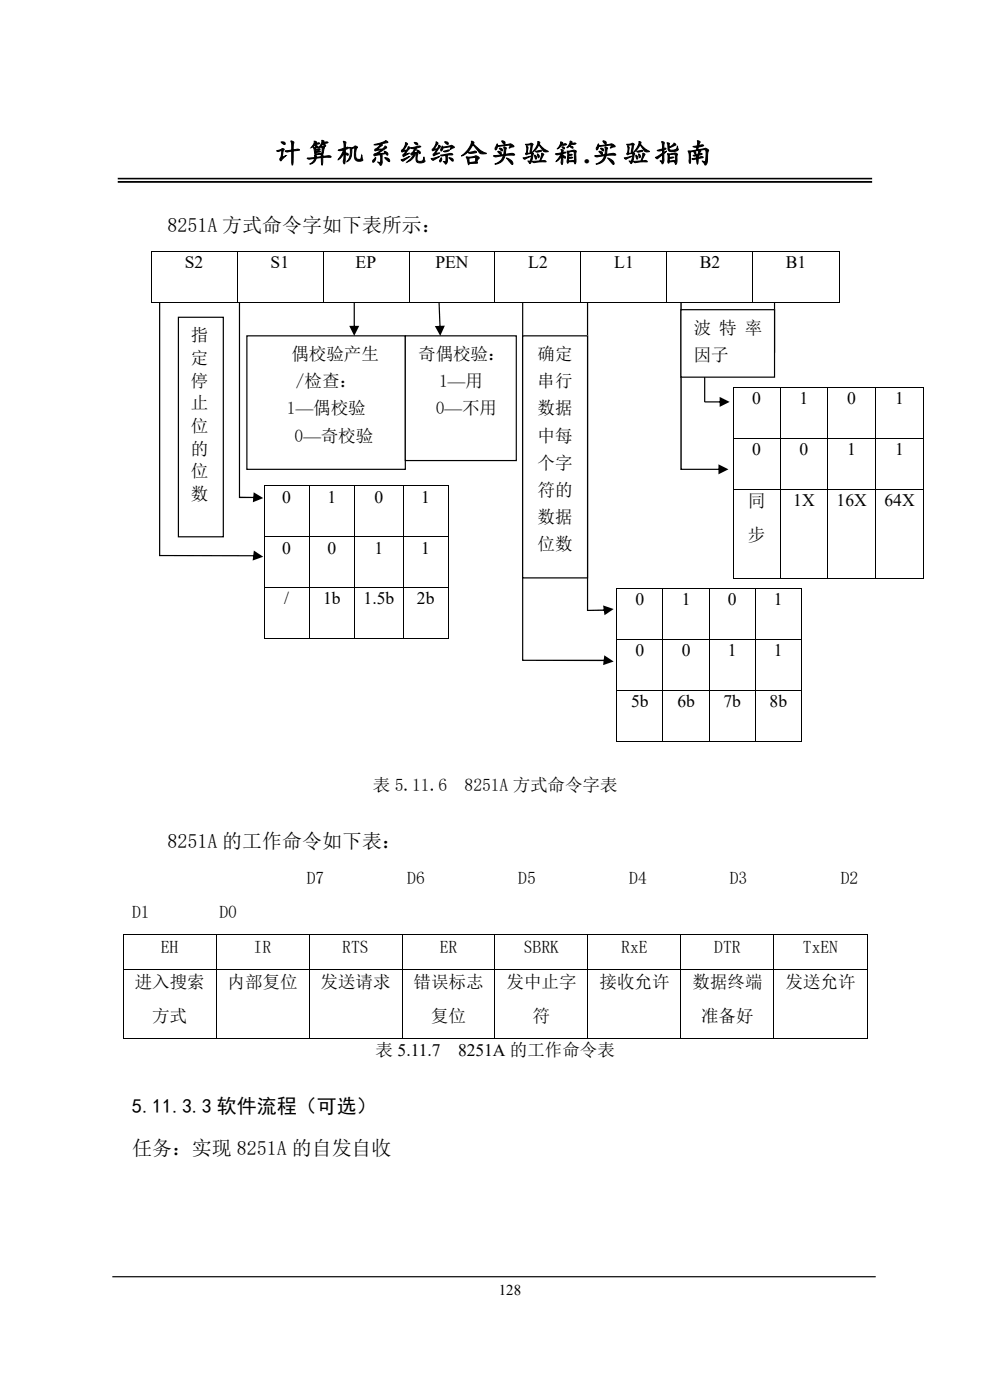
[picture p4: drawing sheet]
<svg xmlns="http://www.w3.org/2000/svg" width="210mm" height="297mm" viewBox="0 0 210 297" stroke-linecap="round" stroke-linejoin="round" font-family="sans-serif">
<g fill="#000">
<path d="M32 53.3h.1v.1h-.1zM50.2 53.3h.2v.1h-.2zM68.5 53.3h.1v.1h-.1zM86.7 53.3h.2v.1h-.2zM104.9 53.3h.2v.1h-.2zM123.1 53.3h.2v.1h-.2zM141.4 53.3h.2v.1h-.2zM159.6 53.3h.2v.1h-.2zM177.9 53.3h.2v.1h-.2zM32 64.1h.1v.1h-.1zM50.2 64.1h.2v.1h-.2zM68.5 64.1h.1v.1h-.1z"/>
<path d="M86.7 64.1h.2v.1h-.2zM104.9 64.1h.2v.1h-.2zM123.1 64.1h.2v.1h-.2zM141.4 64.1h.2v.1h-.2zM159.6 64.1h.2v.1h-.2zM177.9 64.1h.2v.1h-.2zM155.4 82.1h.2v.2h-.2zM155.4 92.9h.2v.2h-.2zM165.4 82.1h.2v.2h-.2zM165.4 92.9h.2v.2h-.2zM175.5 82.1h.1v.2h-.1zM175.5 92.9h.1v.2h-.1z"/>
<path d="M185.7 82.1h.1v.2h-.1zM185.7 92.9h.1v.2h-.1zM195.9 82.1h.1v.2h-.1zM195.9 92.9h.1v.2h-.1zM55.9 103h.2v.2h-.2zM55.9 113.8h.2v.2h-.2zM65.5 103h.2v.2h-.2zM65.5 113.8h.2v.2h-.2zM75.1 103h.2v.2h-.2zM75.1 113.8h.2v.2h-.2zM85.5 103h.1v.2h-.1zM85.5 113.8h.1v.2h-.1z"/>
<path d="M95.1 103h.1v.2h-.1zM95.1 113.8h.1v.2h-.1zM155.4 103.7h.2v.2h-.2zM165.4 103.7h.2v.2h-.2zM175.5 103.7h.1v.2h-.1zM185.7 103.7h.1v.2h-.1zM195.9 103.7h.1v.2h-.1zM55.9 124.6h.2v.2h-.2zM55.9 135.4h.2v.2h-.2zM65.5 124.6h.2v.2h-.2zM65.5 135.4h.2v.2h-.2zM75.1 124.6h.2v.2h-.2z"/>
<path d="M75.1 135.4h.2v.2h-.2zM85.5 124.6h.1v.2h-.1zM85.5 135.4h.1v.2h-.1zM95.1 124.6h.1v.2h-.1zM95.1 135.4h.1v.2h-.1zM130.8 124.7h.1v.2h-.1zM130.8 135.5h.1v.2h-.1zM140.5 124.7h.2v.2h-.2zM140.5 135.5h.2v.2h-.2zM150.4 124.7h.1v.2h-.1zM150.4 135.5h.1v.2h-.1zM155.4 122.6h.2v.1h-.2z"/>
<path d="M160.1 124.7h.2v.2h-.2zM160.1 135.5h.2v.2h-.2zM165.4 122.6h.2v.1h-.2zM169.9 124.7h.2v.2h-.2zM169.9 135.5h.2v.2h-.2zM175.5 122.6h.1v.1h-.1zM185.7 122.6h.1v.1h-.1zM195.9 122.6h.1v.1h-.1zM130.8 146.3h.1v.2h-.1zM130.8 157.1h.1v.2h-.1zM140.5 146.3h.2v.2h-.2zM140.5 157.1h.2v.2h-.2z"/>
<path d="M150.4 146.3h.1v.2h-.1zM150.4 157.1h.1v.2h-.1zM160.1 146.3h.2v.2h-.2zM160.1 157.1h.2v.2h-.2zM169.9 146.3h.2v.2h-.2zM169.9 157.1h.2v.2h-.2zM26 198.2h.2v.2h-.2zM45.8 198.2h.1v.2h-.1zM65.5 198.2h.2v.2h-.2zM85.2 198.2h.2v.2h-.2zM104.9 198.2h.2v.2h-.2zM124.6 198.2h.2v.2h-.2z"/>
<path d="M144.4 198.2h.1v.2h-.1zM164.1 198.2h.2v.2h-.2zM183.9 198.2h.1v.2h-.1zM26 205.6h.2v.2h-.2zM45.8 205.6h.1v.2h-.1zM65.5 205.6h.2v.2h-.2zM85.2 205.6h.2v.2h-.2zM104.9 205.6h.2v.2h-.2zM124.6 205.6h.2v.2h-.2zM144.4 205.6h.1v.2h-.1zM164.1 205.6h.2v.2h-.2zM183.9 205.6h.1v.2h-.1z"/>
<path d="M26 220.2h.2v.2h-.2zM45.8 220.2h.1v.2h-.1zM65.5 220.2h.2v.2h-.2zM85.2 220.2h.2v.2h-.2zM104.9 220.2h.2v.2h-.2zM124.6 220.2h.2v.2h-.2zM144.4 220.2h.1v.2h-.1zM164.1 220.2h.2v.2h-.2zM183.9 220.2h.1v.2h-.1z"/>
<path d="M25 37.7h160v.4h-160zM25 38.4h160v.4h-160z"/>
<path d="M33.7 64.1h.3v53.8l-.1-.2 20.2 .1v.2h-20.4zM53.8 116.8l2 1.3-2.2 .8z"/>
<path d="M50.7 64.1h.2v41.4l-.1-.1h3.3v.3h-3.4zM53.8 104.4l2 1.3-2.2 .9z"/>
<path d="M75 64.1h.3v5.4h-.3zM74.1 69.1h2.1l-1.1 2.1z"/>
<path d="M93 64.1h.3l.2 5.4h-.3zM92.2 69.2l2.2-.1-1 2.1z"/>
<path d="M110.7 64.1h.3v76l-.1-.1h17.5v.3l-17.7-.1zM128.2 139l2 1.3-2.3 .8z"/>
<path d="M124.5 64.1h.3v65.4l-.2-.1 3.8-.1v.3h-3.9zM127.9 128.4l2.3 .8-2 1.3z"/>
<path d="M144.3 64.1h.3v35.5l-.2-.2h8.3v.3h-8.4zM152.4 98.5l2.1 1.1-2.1 1z"/>
<path d="M149.5 85.1h3.5v.3h-3.5zM152.7 84.2l2.1 1.1-2.1 1z"/>
</g>
<path d="M164.3 64.1v10.6h-14.8v10.6M23.8 270.8h162" fill="none" stroke="#000" stroke-width=".25"/>
<g fill="none" stroke="#000" stroke-width=".21">
<path d="M32 53.4v10.7M32.1 53.3h18.1M50.3 53.4v10.7M50.4 53.3h18.1M68.5 53.4v10.7M68.6 53.3h18.1M86.8 53.4v10.7M86.9 53.3h18M105 53.4v10.7M105.1 53.3h18M123.2 53.4v10.7M123.3 53.3h18.1"/>
<path d="M141.5 53.4v10.7M141.6 53.3h18M159.7 53.4v10.7M159.8 53.3h18.1M178 53.4v10.7M32.1 64.1h18.1M50.4 64.1h18.1M68.6 64.1h18.1M86.9 64.1h18M105.1 64.1h18M123.3 64.1h18.1M141.6 64.1h18"/>
<path d="M159.8 64.1h18.1M155.5 82.3v10.6M155.5 93.1v10.6M155.6 82.2h9.8M155.6 93h9.8M165.5 82.3v10.6M165.5 93.1v10.6M165.6 82.2h9.9M165.6 93h9.9M175.6 82.3v10.6M175.6 93.1v10.6M175.6 82.2h10.1"/>
<path d="M175.6 93h10.1M185.8 82.3v10.6M185.8 93.1v10.6M185.8 82.2h10.1M185.8 93h10.1M196 82.3v10.6M196 93.1v10.6M56 103.2v10.6M56 114v10.6M56.1 103.1h9.4M56.1 113.9h9.4M65.6 103.2v10.6"/>
<path d="M65.6 114v10.6M65.7 103.1h9.4M65.7 113.9h9.4M75.2 103.2v10.6M75.2 114v10.6M75.3 103.1h10.2M75.3 113.9h10.2M85.6 103.2v10.6M85.6 114v10.6M85.6 103.1h9.5M85.6 113.9h9.5M95.2 103.2v10.6"/>
<path d="M95.2 114v10.6M155.5 103.9v18.7M155.6 103.8h9.8M165.5 103.9v18.7M165.6 103.8h9.9M175.6 103.9v18.7M175.6 103.8h10.1M185.8 103.9v18.7M185.8 103.8h10.1M196 103.9v18.7M56 124.8v10.6M56.1 124.7h9.4"/>
<path d="M56.1 135.5h9.4M65.6 124.8v10.6M65.7 124.7h9.4M65.7 135.5h9.4M75.2 124.8v10.6M75.3 124.7h10.2M75.3 135.5h10.2M85.6 124.8v10.6M85.6 124.7h9.5M85.6 135.5h9.5M95.2 124.8v10.6M130.9 124.9v10.6"/>
<path d="M130.9 135.7v10.6M130.9 124.8h9.6M130.9 135.6h9.6M140.6 124.9v10.6M140.6 135.7v10.6M140.7 124.8h9.7M140.7 135.6h9.7M150.5 124.9v10.6M150.5 135.7v10.6M150.5 124.8h9.6M150.5 135.6h9.6M155.6 122.6h9.8"/>
<path d="M160.2 124.9v10.6M160.2 135.7v10.6M160.3 124.8h9.6M160.3 135.6h9.6M165.6 122.6h9.9M170 124.9v10.6M170 135.7v10.6M175.6 122.6h10.1M185.8 122.6h10.1M130.9 146.5v10.6M130.9 146.4h9.6M130.9 157.2h9.6"/>
<path d="M140.6 146.5v10.6M140.7 146.4h9.7M140.7 157.2h9.7M150.5 146.5v10.6M150.5 146.4h9.6M150.5 157.2h9.6M160.2 146.5v10.6M160.3 146.4h9.6M160.3 157.2h9.6M170 146.5v10.6M26.1 198.4v7.2M26.2 198.3h19.6"/>
<path d="M45.8 198.4v7.2M45.9 198.3h19.6M65.6 198.4v7.2M65.7 198.3h19.5M85.3 198.4v7.2M85.4 198.3h19.5M105 198.4v7.2M105.1 198.3h19.5M124.7 198.4v7.2M124.8 198.3h19.6M144.4 198.4v7.2M144.5 198.3h19.6"/>
<path d="M164.2 198.4v7.2M164.3 198.3h19.6M183.9 198.4v7.2M26.1 205.8v14.4M26.2 205.7h19.6M45.8 205.8v14.4M45.9 205.7h19.6M65.6 205.8v14.4M65.7 205.7h19.5M85.3 205.8v14.4M85.4 205.7h19.5M105 205.8v14.4"/>
<path d="M105.1 205.7h19.5M124.7 205.8v14.4M124.8 205.7h19.6M144.4 205.8v14.4M144.5 205.7h19.6M164.2 205.8v14.4M164.3 205.7h19.6M183.9 205.8v14.4M26.2 220.3h19.6M45.9 220.3h19.6M65.7 220.3h19.5M85.4 220.3h19.5"/>
<path d="M105.1 220.3h19.5M124.8 220.3h19.6M144.5 220.3h19.6M164.3 220.3h19.6"/>
</g>
<path d="M37.8 67.3h9.6v46.6h-9.6z" fill="#fff"/>
<path d="M37.8 67.3h9.6v46.6h-9.6z" fill="none" stroke="#000" stroke-width=".25"/>
<path d="M52.4 71.2h33.6v28.4h-33.6z" fill="#fff"/>
<path d="M52.4 71.2h33.6v28.4h-33.6z" fill="none" stroke="#000" stroke-width=".25"/>
<path d="M86 71.2h23.5v26.5h-23.5z" fill="#fff"/>
<path d="M86 71.2h23.5v26.5h-23.5z" fill="none" stroke="#000" stroke-width=".25"/>
<path d="M110.9 71.2h13.7v51.4h-13.7z" fill="#fff"/>
<path d="M110.9 71.2h13.7v51.4h-13.7z" fill="none" stroke="#000" stroke-width=".25"/>
<path d="M144.4 65.7h19.9v14.3h-19.9z" fill="#fff"/>
<path d="M144.4 65.7h19.9v14.3h-19.9z" fill="none" stroke="#000" stroke-width=".25"/>
<text font-size="5.8" x="58.3" y="34.5">计算机系统综合实验箱.实验指南</text>
<g font-size="4.2">
<text x="35.5" y="49.3">8251A 方式命令字如下表所示：</text>
<text x="35.5" y="179.9">8251A 的工作命令如下表：</text>
<text x="28" y="236.1">5.11.3.3 软件流程（可选）</text>
<text x="28" y="245">任务：实现 8251A 的自发自收</text>
</g>
<g font-size="3.7">
<text x="39.2" y="56.9">S2</text>
<text x="57.4" y="56.9">S1</text>
<text x="75.4" y="56.9">EP</text>
<text x="92.4" y="56.9">PEN</text>
<text x="112.1" y="56.9">L2</text>
<text x="130.3" y="56.9">L1</text>
<text x="148.4" y="56.9">B2</text>
<text x="166.7" y="56.9">B1</text>
<text x="147.2" y="70.8">波 特 率</text>
<text x="40.5" y="72.4">指</text>
<text x="40.5" y="77.2">定</text>
<text x="61.8" y="76.4">偶校验产生</text>
<text x="88.7" y="76.4">奇偶校验：</text>
<text x="114" y="76.4">确定</text>
<text x="147.2" y="76.6">因子</text>
<text x="40.5" y="82">停</text>
<text x="62.7" y="82.2">/检查：</text>
<text x="93.1" y="82.2">1—用</text>
<text x="114" y="82.2">串行</text>
<text x="40.5" y="86.8">止</text>
<text x="60.9" y="87.9">1—偶校验</text>
<text x="92.4" y="87.9">0—不用</text>
<text x="114" y="87.9">数据</text>
<text x="159.6" y="85.8">0</text>
<text x="169.6" y="85.8">1</text>
<text x="179.7" y="85.8">0</text>
<text x="189.9" y="85.8">1</text>
<text x="40.5" y="91.7">位</text>
<text x="62.5" y="93.7">0—奇校验</text>
<text x="114" y="93.7">中每</text>
<text x="40.5" y="96.4">的</text>
<text x="40.5" y="101.3">位</text>
<text x="114" y="99.4">个字</text>
<text x="159.6" y="96.6">0</text>
<text x="169.6" y="96.6">0</text>
<text x="179.7" y="96.6">1</text>
<text x="189.9" y="96.6">1</text>
<text x="40.5" y="106">数</text>
<text x="59.9" y="106.6">0</text>
<text x="69.5" y="106.6">1</text>
<text x="79.4" y="106.6">0</text>
<text x="89.4" y="106.6">1</text>
<text x="114" y="105.2">符的</text>
<text x="158.6" y="107.6">同</text>
<text x="168.3" y="107.4">1X</text>
<text x="177.5" y="107.4">16X</text>
<text x="187.6" y="107.4">64X</text>
<text x="114" y="111">数据</text>
<text x="59.9" y="117.4">0</text>
<text x="69.5" y="117.4">0</text>
<text x="79.4" y="117.4">1</text>
<text x="89.4" y="117.4">1</text>
<text x="114" y="116.8">位数</text>
<text x="158.6" y="114.8">步</text>
<text x="60.3" y="128.2">/</text>
<text x="68.5" y="128.2">1b</text>
<text x="77.1" y="128.2">1.5b</text>
<text x="88.4" y="128.2">2b</text>
<text x="134.8" y="128.4">0</text>
<text x="144.6" y="128.4">1</text>
<text x="154.4" y="128.4">0</text>
<text x="164.2" y="128.4">1</text>
<text x="134.8" y="139.2">0</text>
<text x="144.6" y="139.2">0</text>
<text x="154.4" y="139.2">1</text>
<text x="164.2" y="139.2">1</text>
<text x="133.9" y="150">5b</text>
<text x="143.7" y="150">6b</text>
<text x="153.5" y="150">7b</text>
<text x="163.2" y="150">8b</text>
<text x="79.1" y="167.9">表 5.11.6</text>
<text x="98.6" y="167.9">8251A 方式命令字表</text>
<text x="65.1" y="187.5">D7</text>
<text x="86.4" y="187.5">D6</text>
<text x="109.9" y="187.5">D5</text>
<text x="133.5" y="187.5">D4</text>
<text x="154.8" y="187.5">D3</text>
<text x="178.4" y="187.5">D2</text>
<text x="28" y="194.7">D1</text>
<text x="46.6" y="194.7">D0</text>
<text x="34.1" y="202.1">EH</text>
<text x="53.8" y="202.1">IR</text>
<text x="72.6" y="202.1">RTS</text>
<text x="93.3" y="202.1">ER</text>
<text x="111.1" y="202.1">SBRK</text>
<text x="131.8" y="202.1">RxE</text>
<text x="151.5" y="202.1">DTR</text>
<text x="170.3" y="202.1">TxEN</text>
<text x="28.6" y="209.5">进入搜索</text>
<text x="48.3" y="209.5">内部复位</text>
<text x="68" y="209.5">发送请求</text>
<text x="87.7" y="209.5">错误标志</text>
<text x="107.4" y="209.5">发中止字</text>
<text x="127.2" y="209.5">接收允许</text>
<text x="146.9" y="209.5">数据终端</text>
<text x="166.6" y="209.5">发送允许</text>
<text x="32.3" y="216.7">方式</text>
<text x="91.4" y="216.7">复位</text>
<text x="113" y="216.7">符</text>
<text x="148.7" y="216.7">准备好</text>
<text x="79.7" y="224.1">表 5.11.7</text>
<text x="97.2" y="224.1">8251A 的工作命令表</text>
</g>
<text font-size="3.2" x="105.8" y="274.7">128</text>
</svg>
